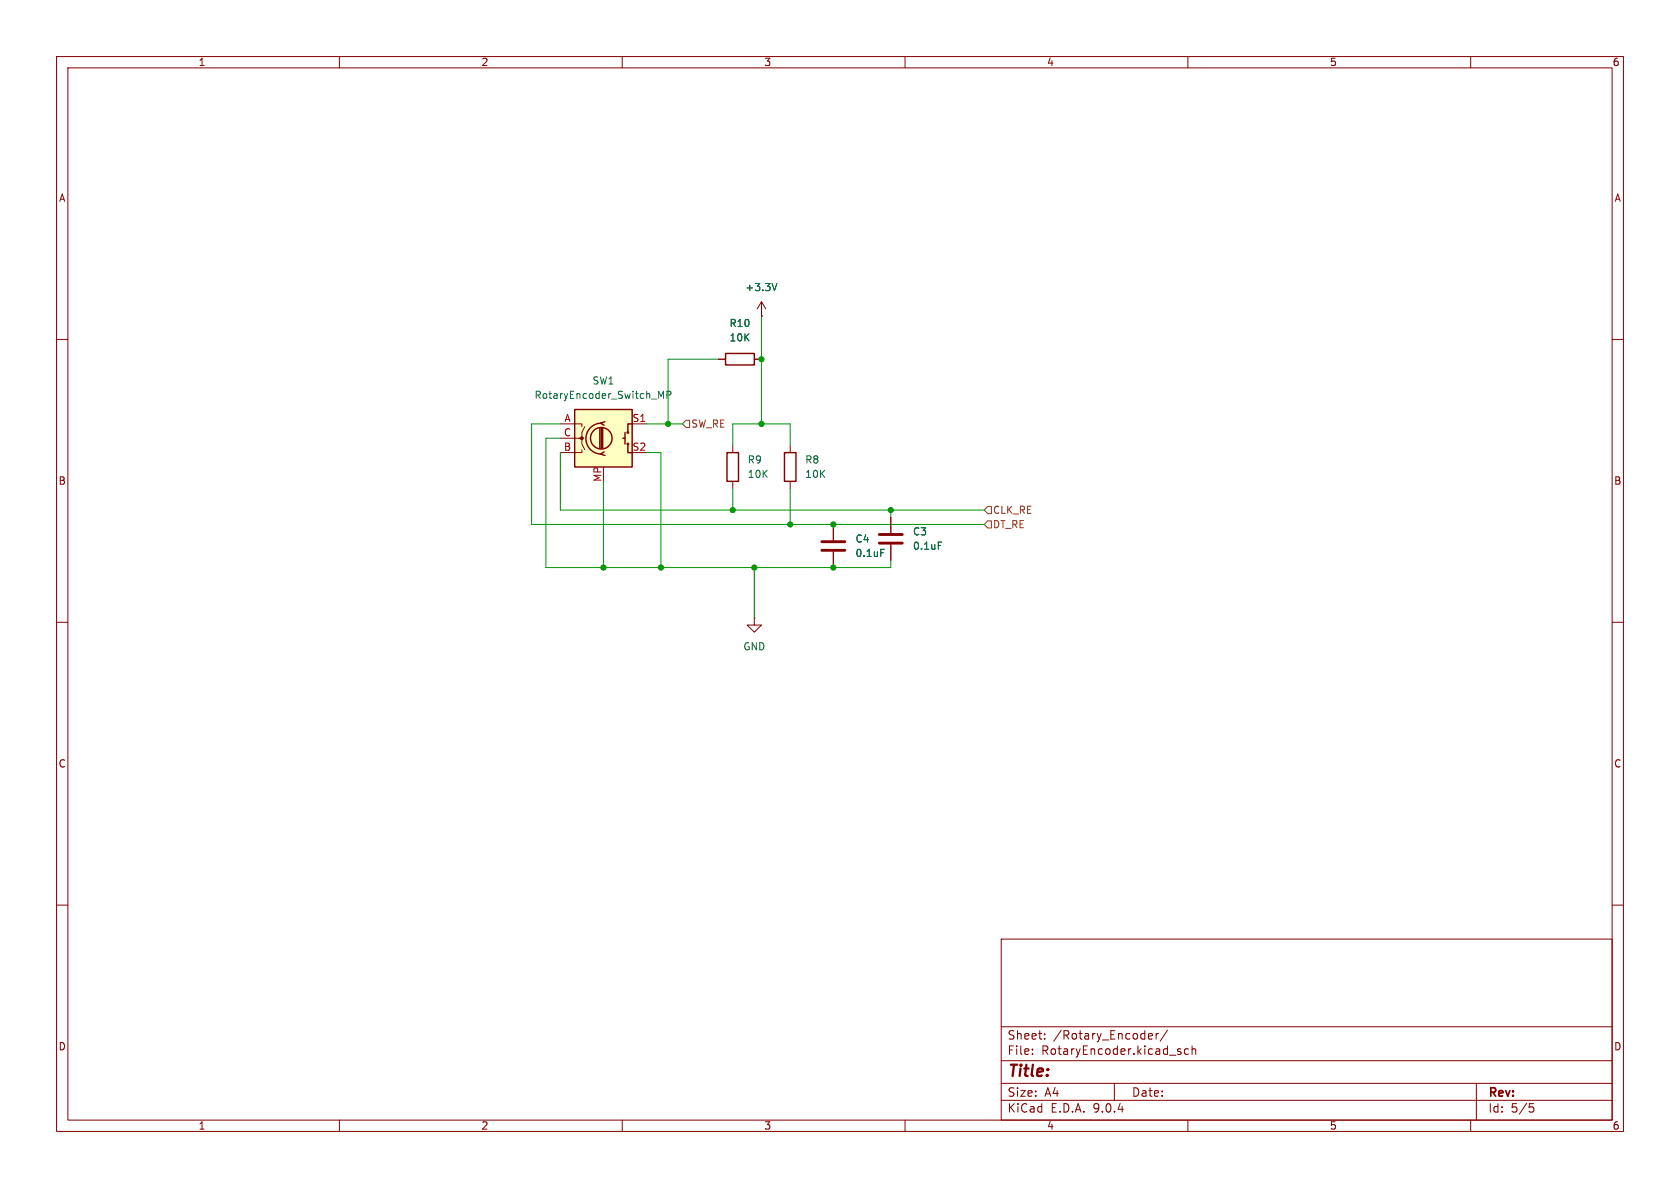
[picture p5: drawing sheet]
(kicad_sch
 (version 20250114)
 (generator "eeschema")
 (generator_version "9.0")
 (paper "A4")
 (lib_symbols
  (symbol "Device:C"
   (pin_numbers (hide yes))
   (pin_names
    (offset 0.254)) (exclude_from_sim no) (in_bom yes) (on_board yes)
   (property "Reference" "C" (at 0.635 2.54 0) (effects (font (size 1.27 1.27)) (justify left)))
   (property "Value" "C" (at 0.635 -2.54 0) (effects (font (size 1.27 1.27)) (justify left)))
   (property "Footprint" "" (at 0.9652 -3.81 0) (effects (font (size 1.27 1.27)) (hide yes)))
   (property "Datasheet" "~" (at 0 0 0) (effects (font (size 1.27 1.27)) (hide yes)))
   (property "Description" "Unpolarized capacitor" (at 0 0 0) (effects (font (size 1.27 1.27)) (hide yes)))
   (symbol "C_0_1"
    (polyline (pts (xy -2.032 0.762) (xy 2.032 0.762)) (stroke (width 0.508) (type default)) (fill (type none)))
    (polyline (pts (xy -2.032 -0.762) (xy 2.032 -0.762)) (stroke (width 0.508) (type default)) (fill (type none))))
   (symbol "C_1_1"
    (pin passive line (at 0 3.81 270) (length 2.794) (name "~" (effects (font (size 1.27 1.27)))) (number "1" (effects (font (size 1.27 1.27)))))
    (pin passive line (at 0 -3.81 90) (length 2.794) (name "~" (effects (font (size 1.27 1.27)))) (number "2" (effects (font (size 1.27 1.27))))))
   (embedded_fonts no))
  (symbol "Device:R"
   (pin_numbers (hide yes))
   (pin_names
    (offset 0)) (exclude_from_sim no) (in_bom yes) (on_board yes)
   (property "Reference" "R" (at 2.032 0 90) (effects (font (size 1.27 1.27))))
   (property "Value" "R" (at 0 0 90) (effects (font (size 1.27 1.27))))
   (property "Footprint" "" (at -1.778 0 90) (effects (font (size 1.27 1.27)) (hide yes)))
   (property "Datasheet" "~" (at 0 0 0) (effects (font (size 1.27 1.27)) (hide yes)))
   (property "Description" "Resistor" (at 0 0 0) (effects (font (size 1.27 1.27)) (hide yes)))
   (symbol "R_0_1"
    (rectangle (start -1.016 -2.54) (end 1.016 2.54) (stroke (width 0.254) (type default)) (fill (type none))))
   (symbol "R_1_1"
    (pin passive line (at 0 3.81 270) (length 1.27) (name "~" (effects (font (size 1.27 1.27)))) (number "1" (effects (font (size 1.27 1.27)))))
    (pin passive line (at 0 -3.81 90) (length 1.27) (name "~" (effects (font (size 1.27 1.27)))) (number "2" (effects (font (size 1.27 1.27))))))
   (embedded_fonts no))
  (symbol "Device:RotaryEncoder_Switch_MP"
   (pin_names
    (offset 0.254) (hide yes)) (exclude_from_sim no) (in_bom yes) (on_board yes)
   (property "Reference" "SW" (at 0 8.89 0) (effects (font (size 1.27 1.27))))
   (property "Value" "RotaryEncoder_Switch_MP" (at 0 6.35 0) (effects (font (size 1.27 1.27))))
   (property "Footprint" "" (at -3.81 4.064 0) (effects (font (size 1.27 1.27)) (hide yes)))
   (property "Datasheet" "~" (at 0 -12.7 0) (effects (font (size 1.27 1.27)) (hide yes)))
   (property "Description" "Rotary encoder, dual channel, incremental quadrate outputs, with switch and MP Pin" (at 0 -15.24 0) (effects (font (size 1.27 1.27)) (hide yes)))
   (symbol "RotaryEncoder_Switch_MP_0_1"
    (rectangle (start -5.08 5.08) (end 5.08 -5.08) (stroke (width 0.254) (type default)) (fill (type background)))
    (polyline (pts (xy -5.08 2.54) (xy -3.81 2.54) (xy -3.81 2.032)) (stroke (width 0) (type default)) (fill (type none)))
    (polyline (pts (xy -5.08 0) (xy -3.81 0) (xy -3.81 -1.016) (xy -3.302 -2.032)) (stroke (width 0) (type default)) (fill (type none)))
    (polyline (pts (xy -5.08 -2.54) (xy -3.81 -2.54) (xy -3.81 -2.032)) (stroke (width 0) (type default)) (fill (type none)))
    (polyline (pts (xy -4.318 0) (xy -3.81 0) (xy -3.81 1.016) (xy -3.302 2.032)) (stroke (width 0) (type default)) (fill (type none)))
    (circle (center -3.81 0) (radius 0.254) (stroke (width 0) (type default)) (fill (type outline)))
    (polyline (pts (xy -0.635 -1.778) (xy -0.635 1.778)) (stroke (width 0.254) (type default)) (fill (type none)))
    (circle (center -0.381 0) (radius 1.905) (stroke (width 0.254) (type default)) (fill (type none)))
    (polyline (pts (xy -0.381 -1.778) (xy -0.381 1.778)) (stroke (width 0.254) (type default)) (fill (type none)))
    (arc (start -0.381 -2.794) (mid -3.0988 -0.0635) (end -0.381 2.667) (stroke (width 0.254) (type default)) (fill (type none)))
    (polyline (pts (xy -0.127 1.778) (xy -0.127 -1.778)) (stroke (width 0.254) (type default)) (fill (type none)))
    (polyline (pts (xy 0.254 2.921) (xy -0.508 2.667) (xy 0.127 2.286)) (stroke (width 0.254) (type default)) (fill (type none)))
    (polyline (pts (xy 0.254 -3.048) (xy -0.508 -2.794) (xy 0.127 -2.413)) (stroke (width 0.254) (type default)) (fill (type none)))
    (polyline (pts (xy 3.81 1.016) (xy 3.81 -1.016)) (stroke (width 0.254) (type default)) (fill (type none)))
    (polyline (pts (xy 3.81 0) (xy 3.429 0)) (stroke (width 0.254) (type default)) (fill (type none)))
    (circle (center 4.318 1.016) (radius 0.127) (stroke (width 0.254) (type default)) (fill (type none)))
    (circle (center 4.318 -1.016) (radius 0.127) (stroke (width 0.254) (type default)) (fill (type none)))
    (polyline (pts (xy 5.08 2.54) (xy 4.318 2.54) (xy 4.318 1.016)) (stroke (width 0.254) (type default)) (fill (type none)))
    (polyline (pts (xy 5.08 -2.54) (xy 4.318 -2.54) (xy 4.318 -1.016)) (stroke (width 0.254) (type default)) (fill (type none))))
   (symbol "RotaryEncoder_Switch_MP_1_1"
    (pin passive line (at -7.62 2.54 0) (length 2.54) (name "A" (effects (font (size 1.27 1.27)))) (number "A" (effects (font (size 1.27 1.27)))))
    (pin passive line (at -7.62 0 0) (length 2.54) (name "C" (effects (font (size 1.27 1.27)))) (number "C" (effects (font (size 1.27 1.27)))))
    (pin passive line (at -7.62 -2.54 0) (length 2.54) (name "B" (effects (font (size 1.27 1.27)))) (number "B" (effects (font (size 1.27 1.27)))))
    (pin passive line (at 0 -7.62 90) (length 2.54) (name "MP" (effects (font (size 1.27 1.27)))) (number "MP" (effects (font (size 1.27 1.27)))))
    (pin passive line (at 7.62 2.54 180) (length 2.54) (name "S1" (effects (font (size 1.27 1.27)))) (number "S1" (effects (font (size 1.27 1.27)))))
    (pin passive line (at 7.62 -2.54 180) (length 2.54) (name "S2" (effects (font (size 1.27 1.27)))) (number "S2" (effects (font (size 1.27 1.27))))))
   (embedded_fonts no))
  (symbol "power:+3.3V"
   (power)
   (pin_numbers (hide yes))
   (pin_names
    (offset 0) (hide yes)) (exclude_from_sim no) (in_bom yes) (on_board yes)
   (property "Reference" "#PWR" (at 0 -3.81 0) (effects (font (size 1.27 1.27)) (hide yes)))
   (property "Value" "+3.3V" (at 0 3.556 0) (effects (font (size 1.27 1.27))))
   (property "Footprint" "" (at 0 0 0) (effects (font (size 1.27 1.27)) (hide yes)))
   (property "Datasheet" "" (at 0 0 0) (effects (font (size 1.27 1.27)) (hide yes)))
   (property "Description" "Power symbol creates a global label with name \"+3.3V\"" (at 0 0 0) (effects (font (size 1.27 1.27)) (hide yes)))
   (symbol "+3.3V_0_1"
    (polyline (pts (xy -0.762 1.27) (xy 0 2.54)) (stroke (width 0) (type default)) (fill (type none)))
    (polyline (pts (xy 0 2.54) (xy 0.762 1.27)) (stroke (width 0) (type default)) (fill (type none)))
    (polyline (pts (xy 0 0) (xy 0 2.54)) (stroke (width 0) (type default)) (fill (type none))))
   (symbol "+3.3V_1_1"
    (pin power_in line (at 0 0 90) (length 0) (name "~" (effects (font (size 1.27 1.27)))) (number "1" (effects (font (size 1.27 1.27))))))
   (embedded_fonts no))
  (symbol "power:GND"
   (power)
   (pin_numbers (hide yes))
   (pin_names
    (offset 0) (hide yes)) (exclude_from_sim no) (in_bom yes) (on_board yes)
   (property "Reference" "#PWR" (at 0 -6.35 0) (effects (font (size 1.27 1.27)) (hide yes)))
   (property "Value" "GND" (at 0 -3.81 0) (effects (font (size 1.27 1.27))))
   (property "Footprint" "" (at 0 0 0) (effects (font (size 1.27 1.27)) (hide yes)))
   (property "Datasheet" "" (at 0 0 0) (effects (font (size 1.27 1.27)) (hide yes)))
   (property "Description" "Power symbol creates a global label with name \"GND\" , ground" (at 0 0 0) (effects (font (size 1.27 1.27)) (hide yes)))
   (symbol "GND_0_1"
    (polyline (pts (xy 0 0) (xy 0 -1.27) (xy 1.27 -1.27) (xy 0 -2.54) (xy -1.27 -1.27) (xy 0 -1.27)) (stroke (width 0) (type default)) (fill (type none))))
   (symbol "GND_1_1"
    (pin power_in line (at 0 0 270) (length 0) (name "~" (effects (font (size 1.27 1.27)))) (number "1" (effects (font (size 1.27 1.27))))))
   (embedded_fonts no)))
 (junction
  (at 147.32 100.33)
  (diameter 0)
  (color 0 0 0 0))
 (junction
  (at 134.62 74.93)
  (diameter 0)
  (color 0 0 0 0))
 (junction
  (at 118.11 74.93)
  (diameter 0)
  (color 0 0 0 0))
 (junction
  (at 106.68 100.33)
  (diameter 0)
  (color 0 0 0 0))
 (junction
  (at 134.62 63.5)
  (diameter 0)
  (color 0 0 0 0))
 (junction
  (at 129.54 90.17)
  (diameter 0)
  (color 0 0 0 0))
 (junction
  (at 139.7 92.71)
  (diameter 0)
  (color 0 0 0 0))
 (junction
  (at 147.32 92.71)
  (diameter 0)
  (color 0 0 0 0))
 (junction
  (at 157.48 90.17)
  (diameter 0)
  (color 0 0 0 0))
 (junction
  (at 133.35 100.33)
  (diameter 0)
  (color 0 0 0 0))
 (junction
  (at 116.84 100.33)
  (diameter 0)
  (color 0 0 0 0))
 (wire
  (pts (xy 96.52 77.47) (xy 96.52 100.33))
  (stroke (width 0) (type default)))
 (wire
  (pts (xy 114.3 74.93) (xy 118.11 74.93))
  (stroke (width 0) (type default)))
 (wire
  (pts (xy 157.48 100.33) (xy 157.48 99.06))
  (stroke (width 0) (type default)))
 (wire
  (pts (xy 133.35 100.33) (xy 147.32 100.33))
  (stroke (width 0) (type default)))
 (wire
  (pts (xy 139.7 86.36) (xy 139.7 92.71))
  (stroke (width 0) (type default)))
 (wire
  (pts (xy 129.54 74.93) (xy 134.62 74.93))
  (stroke (width 0) (type default)))
 (wire
  (pts (xy 139.7 92.71) (xy 147.32 92.71))
  (stroke (width 0) (type default)))
 (wire
  (pts (xy 99.06 77.47) (xy 96.52 77.47))
  (stroke (width 0) (type default)))
 (wire
  (pts (xy 129.54 86.36) (xy 129.54 90.17))
  (stroke (width 0) (type default)))
 (wire
  (pts (xy 116.84 80.01) (xy 116.84 100.33))
  (stroke (width 0) (type default)))
 (wire
  (pts (xy 133.35 109.22) (xy 133.35 100.33))
  (stroke (width 0) (type default)))
 (wire
  (pts (xy 139.7 74.93) (xy 139.7 78.74))
  (stroke (width 0) (type default)))
 (wire
  (pts (xy 118.11 74.93) (xy 120.65 74.93))
  (stroke (width 0) (type default)))
 (wire
  (pts (xy 96.52 100.33) (xy 106.68 100.33))
  (stroke (width 0) (type default)))
 (wire
  (pts (xy 147.32 92.71) (xy 173.99 92.71))
  (stroke (width 0) (type default)))
 (wire
  (pts (xy 106.68 85.09) (xy 106.68 100.33))
  (stroke (width 0) (type default)))
 (wire
  (pts (xy 114.3 80.01) (xy 116.84 80.01))
  (stroke (width 0) (type default)))
 (wire
  (pts (xy 139.7 74.93) (xy 134.62 74.93))
  (stroke (width 0) (type default)))
 (wire
  (pts (xy 93.98 92.71) (xy 139.7 92.71))
  (stroke (width 0) (type default)))
 (wire
  (pts (xy 157.48 90.17) (xy 173.99 90.17))
  (stroke (width 0) (type default)))
 (wire
  (pts (xy 134.62 55.88) (xy 134.62 63.5))
  (stroke (width 0) (type default)))
 (wire
  (pts (xy 129.54 90.17) (xy 157.48 90.17))
  (stroke (width 0) (type default)))
 (wire
  (pts (xy 116.84 100.33) (xy 133.35 100.33))
  (stroke (width 0) (type default)))
 (wire
  (pts (xy 134.62 63.5) (xy 134.62 74.93))
  (stroke (width 0) (type default)))
 (wire
  (pts (xy 99.06 74.93) (xy 93.98 74.93))
  (stroke (width 0) (type default)))
 (wire
  (pts (xy 118.11 63.5) (xy 118.11 74.93))
  (stroke (width 0) (type default)))
 (wire
  (pts (xy 99.06 80.01) (xy 99.06 90.17))
  (stroke (width 0) (type default)))
 (wire
  (pts (xy 106.68 100.33) (xy 116.84 100.33))
  (stroke (width 0) (type default)))
 (wire
  (pts (xy 99.06 90.17) (xy 129.54 90.17))
  (stroke (width 0) (type default)))
 (wire
  (pts (xy 157.48 91.44) (xy 157.48 90.17))
  (stroke (width 0) (type default)))
 (wire
  (pts (xy 129.54 74.93) (xy 129.54 78.74))
  (stroke (width 0) (type default)))
 (wire
  (pts (xy 127 63.5) (xy 118.11 63.5))
  (stroke (width 0) (type default)))
 (wire
  (pts (xy 147.32 100.33) (xy 157.48 100.33))
  (stroke (width 0) (type default)))
 (wire
  (pts (xy 93.98 74.93) (xy 93.98 92.71))
  (stroke (width 0) (type default)))
 (hierarchical_label "CLK_RE"
  (shape input)
  (at 173.99 90.17 0)
  (effects (font (size 1.27 1.27)) (justify left)))
 (hierarchical_label "DT_RE"
  (shape input)
  (at 173.99 92.71 0)
  (effects (font (size 1.27 1.27)) (justify left)))
 (hierarchical_label "SW_RE"
  (shape input)
  (at 120.65 74.93 0)
  (effects (font (size 1.27 1.27)) (justify left)))
 (symbol
  (lib_id "Device:C")
  (at 147.32 96.52 0)
  (unit 1)
  (exclude_from_sim no)
  (in_bom yes)
  (on_board yes)
  (dnp no)
  (fields_autoplaced yes)
  (property "Reference" "C4" (at 151.13 95.2499 0) (effects (font (size 1.27 1.27)) (justify left)))
  (property "Value" "0.1uF" (at 151.13 97.7899 0) (effects (font (size 1.27 1.27)) (justify left)))
  (property "Footprint" "Capacitor_THT:C_Disc_D5.0mm_W2.5mm_P2.50mm" (at 148.2852 100.33 0) (effects (font (size 1.27 1.27)) (hide yes)))
  (property "Datasheet" "~" (at 147.32 96.52 0) (effects (font (size 1.27 1.27)) (hide yes)))
  (property "Description" "Unpolarized capacitor" (at 147.32 96.52 0) (effects (font (size 1.27 1.27)) (hide yes)))
  (pin "1")
  (pin "2"))
 (symbol
  (lib_id "power:+3.3V")
  (at 134.62 55.88 0)
  (unit 1)
  (exclude_from_sim no)
  (in_bom yes)
  (on_board yes)
  (dnp no)
  (fields_autoplaced yes)
  (property "Reference" "#PWR020" (at 134.62 59.69 0) (effects (font (size 1.27 1.27)) (hide yes)))
  (property "Value" "+3.3V" (at 134.62 50.8 0) (effects (font (size 1.27 1.27))))
  (property "Footprint" "" (at 134.62 55.88 0) (effects (font (size 1.27 1.27)) (hide yes)))
  (property "Datasheet" "" (at 134.62 55.88 0) (effects (font (size 1.27 1.27)) (hide yes)))
  (property "Description" "Power symbol creates a global label with name \"+3.3V\"" (at 134.62 55.88 0) (effects (font (size 1.27 1.27)) (hide yes)))
  (pin "1"))
 (symbol
  (lib_id "Device:R")
  (at 129.54 82.55 0)
  (unit 1)
  (exclude_from_sim no)
  (in_bom yes)
  (on_board yes)
  (dnp no)
  (fields_autoplaced yes)
  (property "Reference" "R9" (at 132.08 81.2799 0) (effects (font (size 1.27 1.27)) (justify left)))
  (property "Value" "10K" (at 132.08 83.8199 0) (effects (font (size 1.27 1.27)) (justify left)))
  (property "Footprint" "Resistor_SMD:R_0805_2012Metric_Pad1.20x1.40mm_HandSolder" (at 127.762 82.55 90) (effects (font (size 1.27 1.27)) (hide yes)))
  (property "Datasheet" "~" (at 129.54 82.55 0) (effects (font (size 1.27 1.27)) (hide yes)))
  (property "Description" "Resistor" (at 129.54 82.55 0) (effects (font (size 1.27 1.27)) (hide yes)))
  (pin "2")
  (pin "1"))
 (symbol
  (lib_id "Device:C")
  (at 157.48 95.25 0)
  (unit 1)
  (exclude_from_sim no)
  (in_bom yes)
  (on_board yes)
  (dnp no)
  (fields_autoplaced yes)
  (property "Reference" "C3" (at 161.29 93.9799 0) (effects (font (size 1.27 1.27)) (justify left)))
  (property "Value" "0.1uF" (at 161.29 96.5199 0) (effects (font (size 1.27 1.27)) (justify left)))
  (property "Footprint" "Capacitor_THT:C_Disc_D5.0mm_W2.5mm_P2.50mm" (at 158.4452 99.06 0) (effects (font (size 1.27 1.27)) (hide yes)))
  (property "Datasheet" "~" (at 157.48 95.25 0) (effects (font (size 1.27 1.27)) (hide yes)))
  (property "Description" "Unpolarized capacitor" (at 157.48 95.25 0) (effects (font (size 1.27 1.27)) (hide yes)))
  (pin "1")
  (pin "2"))
 (symbol
  (lib_id "Device:RotaryEncoder_Switch_MP")
  (at 106.68 77.47 0)
  (unit 1)
  (exclude_from_sim no)
  (in_bom yes)
  (on_board yes)
  (dnp no)
  (fields_autoplaced yes)
  (property "Reference" "SW1" (at 106.68 67.31 0) (effects (font (size 1.27 1.27))))
  (property "Value" "RotaryEncoder_Switch_MP" (at 106.68 69.85 0) (effects (font (size 1.27 1.27))))
  (property "Footprint" "Rotary_Encoder:RotaryEncoder_Alps_EC11E-Switch_Vertical_H20mm" (at 102.87 73.406 0) (effects (font (size 1.27 1.27)) (hide yes)))
  (property "Datasheet" "~" (at 106.68 90.17 0) (effects (font (size 1.27 1.27)) (hide yes)))
  (property "Description" "Rotary encoder, dual channel, incremental quadrate outputs, with switch and MP Pin" (at 106.68 92.71 0) (effects (font (size 1.27 1.27)) (hide yes)))
  (pin "S1")
  (pin "C")
  (pin "MP")
  (pin "B")
  (pin "S2")
  (pin "A"))
 (symbol
  (lib_id "Device:R")
  (at 139.7 82.55 0)
  (unit 1)
  (exclude_from_sim no)
  (in_bom yes)
  (on_board yes)
  (dnp no)
  (fields_autoplaced yes)
  (property "Reference" "R8" (at 142.24 81.2799 0) (effects (font (size 1.27 1.27)) (justify left)))
  (property "Value" "10K" (at 142.24 83.8199 0) (effects (font (size 1.27 1.27)) (justify left)))
  (property "Footprint" "Resistor_SMD:R_0805_2012Metric_Pad1.20x1.40mm_HandSolder" (at 137.922 82.55 90) (effects (font (size 1.27 1.27)) (hide yes)))
  (property "Datasheet" "~" (at 139.7 82.55 0) (effects (font (size 1.27 1.27)) (hide yes)))
  (property "Description" "Resistor" (at 139.7 82.55 0) (effects (font (size 1.27 1.27)) (hide yes)))
  (pin "2")
  (pin "1"))
 (symbol
  (lib_id "power:GND")
  (at 133.35 109.22 0)
  (unit 1)
  (exclude_from_sim no)
  (in_bom yes)
  (on_board yes)
  (dnp no)
  (fields_autoplaced yes)
  (property "Reference" "#PWR021" (at 133.35 115.57 0) (effects (font (size 1.27 1.27)) (hide yes)))
  (property "Value" "GND" (at 133.35 114.3 0) (effects (font (size 1.27 1.27))))
  (property "Footprint" "" (at 133.35 109.22 0) (effects (font (size 1.27 1.27)) (hide yes)))
  (property "Datasheet" "" (at 133.35 109.22 0) (effects (font (size 1.27 1.27)) (hide yes)))
  (property "Description" "Power symbol creates a global label with name \"GND\" , ground" (at 133.35 109.22 0) (effects (font (size 1.27 1.27)) (hide yes)))
  (pin "1"))
 (symbol
  (lib_id "Device:R")
  (at 130.81 63.5 90)
  (unit 1)
  (exclude_from_sim no)
  (in_bom yes)
  (on_board yes)
  (dnp no)
  (fields_autoplaced yes)
  (property "Reference" "R10" (at 130.81 57.15 90) (effects (font (size 1.27 1.27))))
  (property "Value" "10K" (at 130.81 59.69 90) (effects (font (size 1.27 1.27))))
  (property "Footprint" "Resistor_SMD:R_0805_2012Metric_Pad1.20x1.40mm_HandSolder" (at 130.81 65.278 90) (effects (font (size 1.27 1.27)) (hide yes)))
  (property "Datasheet" "~" (at 130.81 63.5 0) (effects (font (size 1.27 1.27)) (hide yes)))
  (property "Description" "Resistor" (at 130.81 63.5 0) (effects (font (size 1.27 1.27)) (hide yes)))
  (pin "2")
  (pin "1")))
